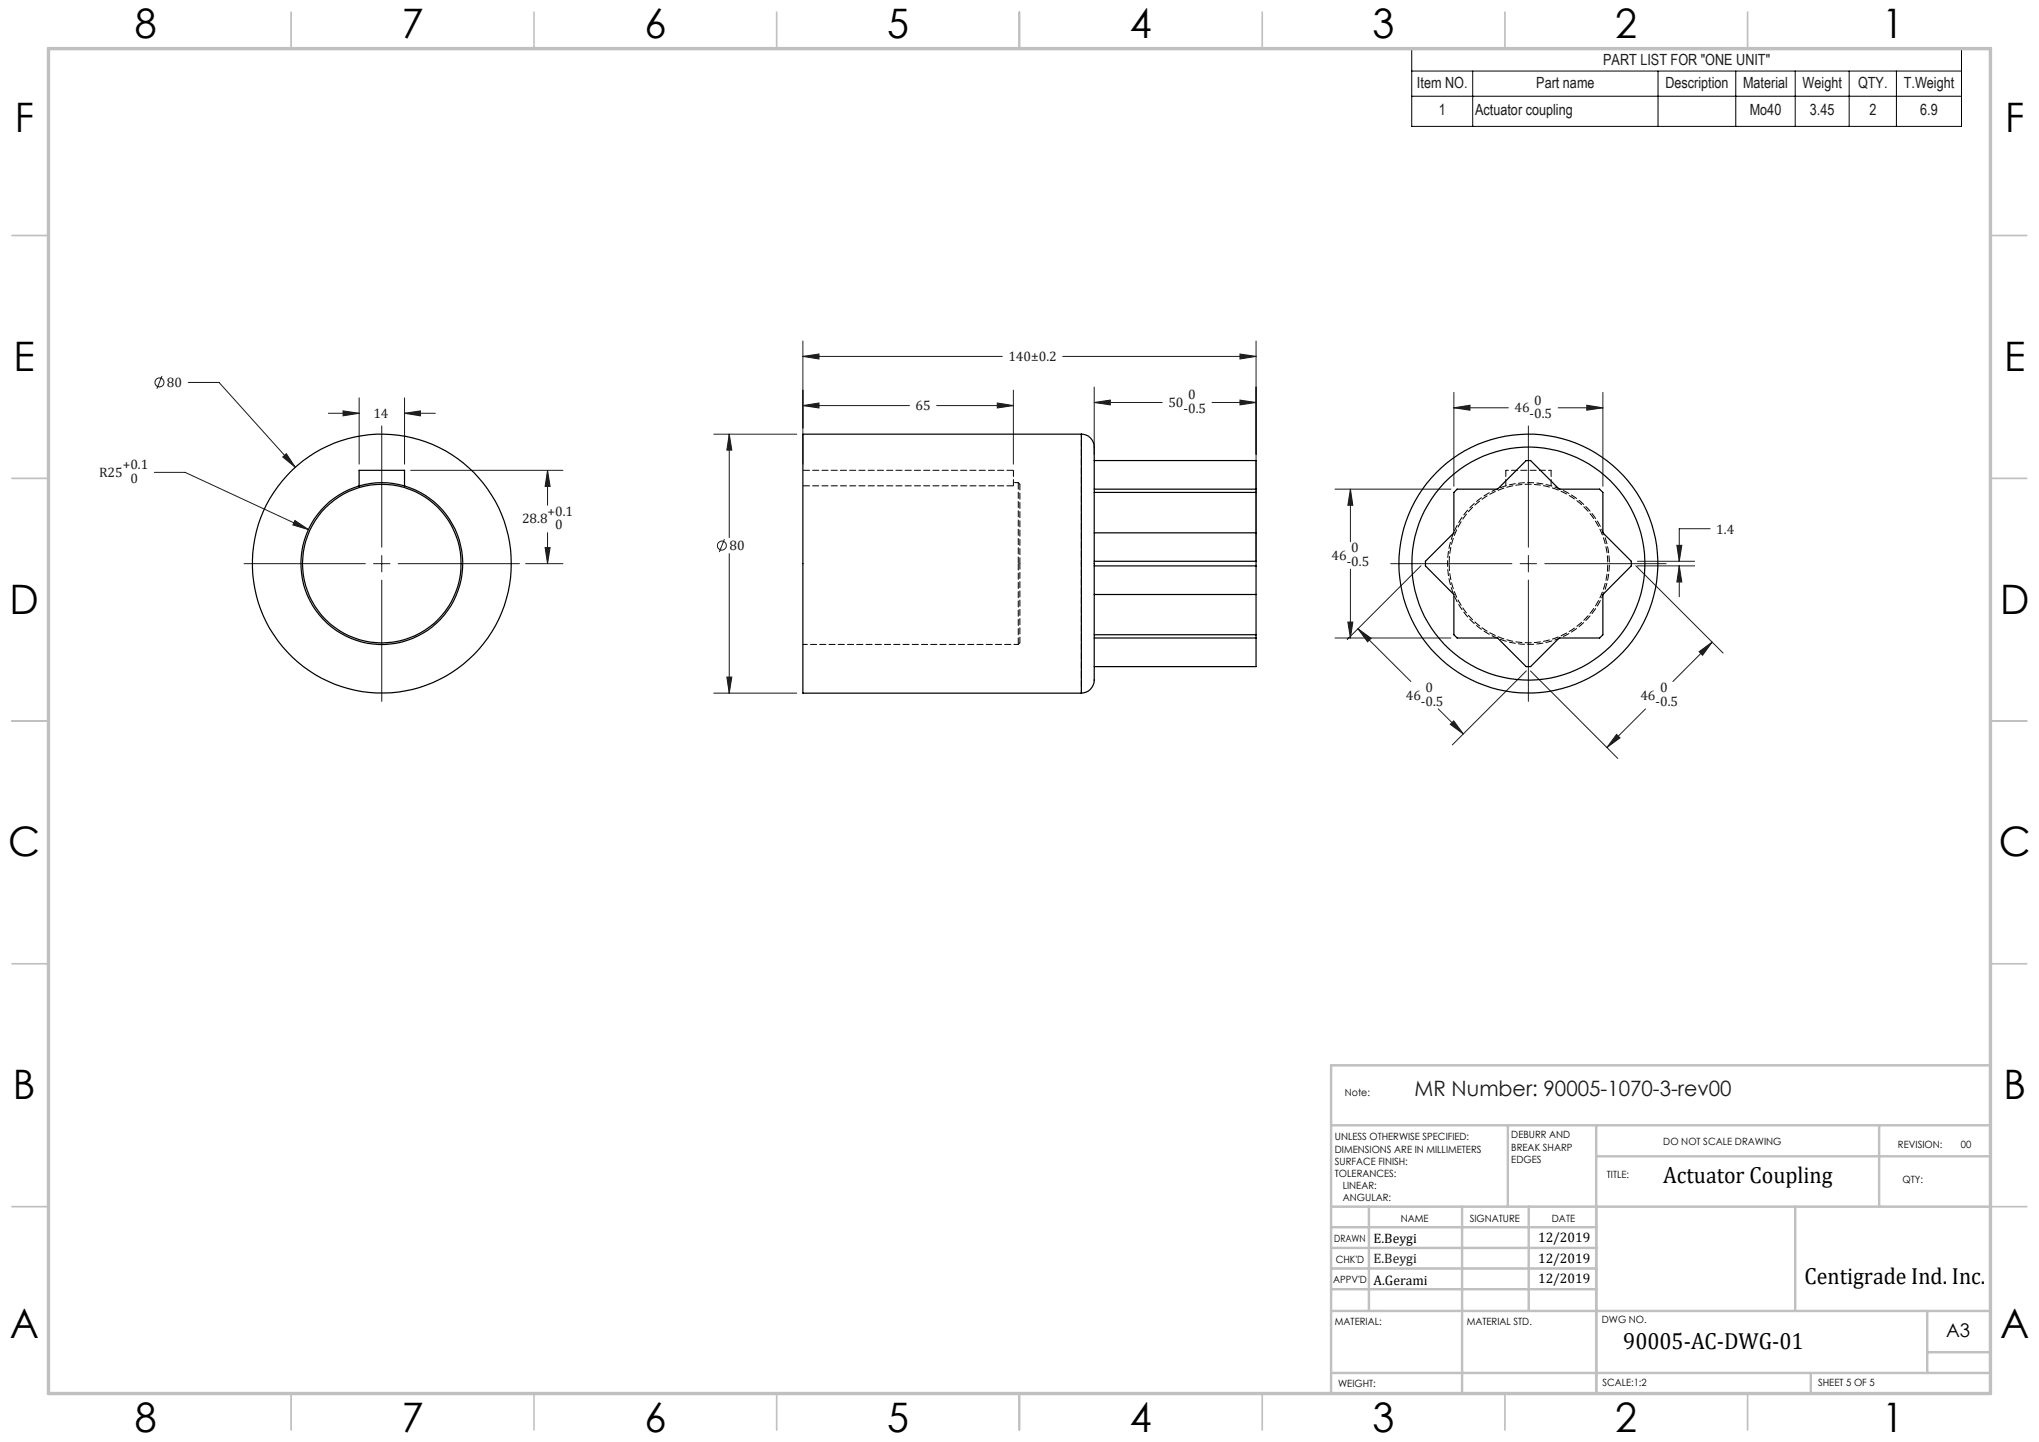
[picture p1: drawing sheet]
<svg xmlns="http://www.w3.org/2000/svg" width="420mm" height="297mm" viewBox="0 0 420 297" stroke-linecap="round" stroke-linejoin="round" font-family="sans-serif">
<g fill="none" stroke="#191924" stroke-width=".21">
<path d="M33.4 77.4l-1.1 2.7M38.8 78.8h6.3l15.7 17.4M165.4 73.4l3.3-.5v1zM165.4 70.2v25.4M165.4 73.4h41M218.9 73.4h39.8M225.4 79.7v13.9M255.4 72.9l3.3 .5-3.3 .5zM258.7 70.2v45.1M31.8 97.3h6.3l25.4 11.8M58.2 94.1l.8-.7 1.8 2.8zM67.6 85.1h6.4"/>
<path d="M70.7 84.6l3.3 .5-3.3 .6zM74 81.9v13.7M78.6 87.7v25M83.3 85.1l3.3-.5v1.1zM83.3 81.9v13.7M83.3 85.1h6.4M84.6 96.9h31.4M112.8 96.9l.5 3.3h-1zM112.8 96.9v7.2M147 89.4h17.1M150.2 89.4l.5 3.3h-1zM150.2 89.4v21.3"/>
<path d="M165.4 83.5l3.3-.5v1zM165.4 83.5h21.9M192.9 83.5h15.8M205.4 83l3.3 .5-3.3 .5zM208.7 80.4v15.2M225.4 82.9l3.3-.5v1zM225.4 82.9h14M249.7 82.9h9M255.4 82.4l3.3 .5-3.3 .5zM299.5 84l3.3-.5v1zM299.5 80.8v19.4M299.5 84h11.2"/>
<path d="M314.8 87.7v25M321 84h9.2M326.8 83.5l3.4 .5-3.4 .5zM330.2 80.8v19.4M50.3 116.1h24.9M60.7 107.2l2.8 1.9-3.2-1zM76.9 116.1h3.4M78.6 114.4v3.4M78.6 119.5v25M82 116.1h25M108.3 116.1h7.7M112.3 112.8h1l-.5 3.3z"/>
<path d="M112.8 109.7v6.4M149.2 111.1l-1 2.6M150.2 114v28.8M275 100.7h23.9M278.2 100.7l.5 3.4h-1.1zM278.2 100.7v10.9M278.2 117.2v14.2M286.5 116.1h24.9M292.7 116.5l-15.2 15.2M313.1 116.1h3.4M314.8 114.4v3.4M314.8 119.5v25"/>
<path d="M318.2 116.1h25M336.9 116.5l18 18M337.3 115.6h11.8M337.3 116.6h11.8M345.4 112.3h1l-.5 3.3zM345.9 116.6l.5 3.3h-1zM345.9 116.6v6.3M352.2 108.9h-6.3v6.7M149.7 139.4h1l-.5 3.4zM275 131.4h23.9M277.6 128.1h1.1l-.5 3.3zM279.7 129.5l2.7 2-.7 .7z"/>
<path d="M279.7 129.5l10.9 10.9M314.4 138.2l-15.2 15.2M315.2 138.2l18 18M350 134.2l2.7-1.9-2 2.7zM352.7 132.3l-8.1 8.1M147 142.8h17.1M296.3 146l5.1 5.2M298.7 149.2l.7-.7 2 2.7zM333 151.3l.7 .7-2.7 1.9zM338.9 146l-7.9 7.9"/>
<circle cx="32.8" cy="78.8" r=".93"/>
<circle cx="148.7" cy="112.4" r=".92"/>
</g>
<path d="M290.8 10h113.2v16h-113.2zM290.8 14.6h113.2M290.8 19.8h113.2M303.4 14.6v11.4M341.5 14.6v11.4M357.5 14.6v11.4M369.8 14.6v11.4M380.9 14.6v11.4M390.6 14.6v11.4" fill="none" stroke="#000" stroke-width=".21"/>
<g fill="none" stroke="#c0c0c0" stroke-width=".35">
<path d="M60 2.5v7.5M110 2.5v7.5M160 2.5v7.5M210 2.5v7.5M260 2.5v7.5M310 2.5v7.5M360 2.5v7.5M2.5 48.5h7.5M410 48.5h7.5M2.5 98.5h7.5M410 98.5h7.5M2.5 148.5h7.5"/>
<path d="M410 148.5h7.5M2.5 198.5h7.5M410 198.5h7.5M2.5 248.5h7.5M410 248.5h7.5M60 287v7.5M110 287v7.5M160 287v7.5M210 287v7.5M260 287v7.5M310 287v7.5M360 287v7.5"/>
</g>
<g fill="none" stroke="#c0c0c0" stroke-width=".5">
<path d="M410 219.4h-135.8v67.4M274.2 231.8h135.8M310.6 231.8v16.7M328.8 231.8v55.2M328.8 238.2h81.2M387.1 231.8v16.7M274.2 248.5h135.8M274.2 257h54.6M274.2 252.8h54.6M282 248.5v21.5M301.2 248.5v38.3M314.9 248.5v21.5"/>
<path d="M369.8 248.5v21.5M274.2 265.5h54.6M274.2 261.3h54.6M274.2 270h135.8M397 270v12.8M397 278.5h13M274.2 282.8h135.8M373 282.8v4.2"/>
</g>
<path d="M10 10h400v277h-400z" fill="none" stroke="#c0c0c0" stroke-width=".7"/>
<path d="M58.2 94.1l2.6 2.1-1.8-2.8zM60.7 107.2l-.4 .9 3.2 1zM83.3 85.1l3.3-.5v1.1zM70.7 84.6l3.3 .5-3.3 .6zM112.3 112.8h1l-.5 3.3zM112.8 96.9l.5 3.3h-1zM205.4 83l3.3 .5-3.3 .5zM165.4 83.5l3.3-.5v1zM225.4 82.9l3.3-.5v1zM255.4 82.4l3.3 .5-3.3 .5zM165.4 73.4l3.3-.5v1zM255.4 72.9l3.3 .5-3.3 .5zM150.2 89.4l.5 3.3h-1zM149.7 139.4h1l-.5 3.4zM299.5 84l3.3-.5v1zM326.8 83.5l3.4 .5-3.4 .5zM278.2 100.7l.5 3.4h-1.1zM277.6 128.1h1.1l-.5 3.3zM345.4 112.3h1l-.5 3.3zM345.9 116.6l.5 3.3h-1zM279.7 129.5l2.7 2-.7 .7zM298.7 149.2l.7-.7 2 2.7zM333 151.3l.7 .7-2.7 1.9zM350 134.2l2.7-1.9-2 2.7z" fill="#191924"/>
<g fill="none" stroke="#000" stroke-width=".25">
<path d="M222.7 89.4a2.91 2.91 0 0 1 2.7 3.6v46.2a2.95 2.95 0 0 1-2.7 3.6M222.7 89.4h-57.3v53.4h57.3M222.7 89.4v53.4M225.4 94.9h33.3v42.4h-33.3M74 100.1a16.7 16.7 0 0 0-8.9 25.6 16.7 16.7 0 0 0 27.1 0 16.7 16.7 0 0 0-8.9-25.6M74 100.1a16.6 16.6 0 0 1 9.3 0M74 100.1v-3.2h9.3v3.2M225.4 116.6h33.3M225.4 115.6h33.3M225.4 109.7h33.3M225.4 101.4h33.3M225.4 100.7h33.3"/>
<path d="M299.5 101.4l.6-.7h8.4l5.9-5.8h.9l5.9 5.8h8.3l.7 .7v8.3l5.8 5.9v1l-5.8 5.8v8.3l-.7 .7h-8.3l-5.9 5.9h-.9l-5.9-5.9h-8.4l-.6-.7v-8.3l-5.9-5.8v-1l5.9-5.9zM225.4 122.4h33.3M225.4 130.7h33.3M225.4 131.4h33.3"/>
<circle cx="78.6" cy="116.1" r="16.3"/>
<circle cx="78.6" cy="116.1" r="26.7"/>
<circle cx="314.8" cy="116.1" r="26.7"/>
<circle cx="314.8" cy="116.1" r="24"/>
</g>
<path d="M210.1 116.1v-16.4M210.1 132.4v-16.3" fill="none" stroke="#000" stroke-width=".21" stroke-dasharray="1.3 .6" stroke-dashoffset=".1"/>
<path d="M208.7 96.9h-43.3M209.7 99.4v16.7M165.4 100.1h43.3M209.7 116.1v16.6" fill="none" stroke="#000" stroke-width=".21" stroke-dasharray="1.3 .6" stroke-dashoffset="-.1"/>
<path d="M210.1 99.7l-.4-.3M319.5 96.9v3.2M208.7 100.1v-3.2M310.2 100.1v-3.2M209.7 132.7l.4-.3" fill="none" stroke="#000" stroke-width=".21" stroke-dasharray="1.3 .6"/>
<path d="M165.4 132.7h44.3" fill="none" stroke="#000" stroke-width=".21" stroke-dasharray="1.3 .6" stroke-dashoffset=".4"/>
<path d="M209.7 99.4h-1" fill="none" stroke="#000" stroke-width=".21" stroke-dasharray="1.3 .6" stroke-dashoffset=".5"/>
<path d="M222.7 89.4v53.3" fill="none" stroke="#000" stroke-width=".21" stroke-dasharray="1.3 .6" stroke-dashoffset=".6"/>
<path d="M298.5 116.1a16.3 16.3 0 0 1 24.2-14.4 16.3 16.3 0 0 1 1 28.1 16.3 16.3 0 0 1-25.2-12.6v-1.1" fill="none" stroke="#000" stroke-width=".21" stroke-dasharray="1.3 .6" stroke-dashoffset="-.2"/>
<path d="M310.2 96.9h9.3M298.2 116.1a16.7 16.7 0 0 0 24.6 14.6 16.7 16.7 0 0 0 1-28.7 16.7 16.7 0 0 0-25.6 12.9v1.2" fill="none" stroke="#000" stroke-width=".21" stroke-dasharray="1.3 .6" stroke-dashoffset=".7"/>
<g font-size="8.4">
<text x="27.7" y="7.9">8</text>
<text x="82.7" y="7.9">7</text>
<text x="132.7" y="7.9">6</text>
<text x="182.7" y="7.9">5</text>
<text x="232.7" y="7.9">4</text>
<text x="282.7" y="7.9">3</text>
<text x="332.7" y="7.9">2</text>
<text x="387.7" y="7.9">1</text>
<text x="3" y="27.1">F</text>
<text x="413" y="27.1">F</text>
<text x="2.8" y="76.4">E</text>
<text x="412.8" y="76.4">E</text>
<text x="2" y="126.4">D</text>
<text x="412" y="126.4">D</text>
<text x="1.7" y="176.4">C</text>
<text x="411.7" y="176.4">C</text>
<text x="2.7" y="226.4">B</text>
<text x="412.7" y="226.4">B</text>
<text x="2" y="275.6">A</text>
<text x="412" y="275.6">A</text>
<text x="27.7" y="294.9">8</text>
<text x="82.7" y="294.9">7</text>
<text x="132.7" y="294.9">6</text>
<text x="182.7" y="294.9">5</text>
<text x="232.7" y="294.9">4</text>
<text x="282.7" y="294.9">3</text>
<text x="332.7" y="294.9">2</text>
<text x="387.7" y="294.9">1</text>
</g>
<g font-size="4.8">
<text x="342.6" y="243.6">Actuator Coupling</text>
<text x="371.7" y="264.5">Centigrade Ind. Inc.</text>
<text x="334.4" y="277.9">90005-AC-DWG-01</text>
</g>
<text font-size="4.4" fill="#191924" x="291.4" y="225.8">MR Number: 90005-1070-3-rev00</text>
<text font-size="3.9" x="400.9" y="275.5">A3</text>
<g font-size="3.2" fill="#191924">
<text x="330.2" y="13.5">PART LIST FOR &quot;ONE UNIT&quot;</text>
<text x="291.9" y="18.1">Item NO.</text>
<text x="296.4" y="23.8">1</text>
<text x="303.9" y="23.8">Actuator coupling</text>
<text x="316.4" y="18.1">Part name</text>
<text x="343" y="18.1">Description</text>
<text x="359.1" y="18.1">Material</text>
<text x="360.4" y="23.8">Mo40</text>
<text x="371.3" y="18.1">Weight</text>
<text x="372.8" y="23.8">3.45</text>
<text x="382.7" y="18.1">QTY.</text>
<text x="385.1" y="23.8">2</text>
<text x="392.2" y="18.1">T.Weight</text>
<text x="395.6" y="23.8">6.9</text>
</g>
<g font-size="2.8" fill="#191924">
<text x="207.7" y="74.4">140±0.2</text>
<text x="34.4" y="79.8">80</text>
<text x="240.7" y="83.8">50</text>
<text x="244.7" y="82.2">0</text>
<text x="316" y="83.3">0</text>
<text x="76.9" y="86.1">14</text>
<text x="188.6" y="84.5">65</text>
<text x="243.8" y="85.1">-0.5</text>
<text x="311.9" y="84.9">46</text>
<text x="315.1" y="86.1">-0.5</text>
<text x="20.4" y="98.2">R25</text>
<text x="25.3" y="96.6">+0.1</text>
<text x="26.9" y="99.5">0</text>
<text x="107.5" y="107.8">28.8</text>
<text x="112.8" y="106.2">+0.1</text>
<text x="114.4" y="109">0</text>
<text x="150.2" y="113.4">80</text>
<text x="278.3" y="113.7">0</text>
<text x="353.5" y="109.9">1.4</text>
<text x="274.3" y="115.3">46</text>
<text x="277.4" y="116.6">-0.5</text>
<text x="293.6" y="142.5">0</text>
<text x="342" y="142.5">0</text>
<text x="289.6" y="144.1">46</text>
<text x="292.7" y="145.4">-0.5</text>
<text x="337.9" y="144.1">46</text>
<text x="341" y="145.4">-0.5</text>
<text x="282.9" y="260.1">E.Beygi</text>
</g>
<g font-size="2.8">
<text x="282.9" y="256">E.Beygi</text>
<text x="316.8" y="255.9">12/2019</text>
<text x="316.8" y="260.1">12/2019</text>
<text x="282.9" y="264.6">A.Gerami</text>
<text x="316.8" y="264.2">12/2019</text>
</g>
<g font-size="2.1">
<text x="277" y="225.8">Note:</text>
<text x="275" y="234.9">UNLESS OTHERWISE SPECIFIED:</text>
<text x="275" y="237.4">DIMENSIONS ARE IN MILLIMETERS</text>
<text x="275" y="239.9">SURFACE FINISH:</text>
<text x="311.3" y="234.5">DEBURR AND</text>
<text x="311.3" y="237">BREAK SHARP</text>
<text x="311.3" y="239.5">EDGES</text>
<text x="342.6" y="235.9">DO NOT SCALE DRAWING</text>
<text x="391" y="236.5">REVISION:</text>
<text x="403.9" y="236.5">00</text>
<text x="275" y="242.4">TOLERANCES:</text>
<text x="276.6" y="244.9">LINEAR:</text>
<text x="331" y="242.6">TITLE:</text>
<text x="391.9" y="243.6">QTY:</text>
<text x="276.6" y="247.4">ANGULAR:</text>
<text x="288.5" y="251.7">NAME</text>
<text x="302.7" y="251.6">SIGNATURE</text>
<text x="319.7" y="251.6">DATE</text>
<text x="274.8" y="255.8">DRAWN</text>
<text x="275.1" y="260.1">CHK'D</text>
<text x="274.6" y="264.2">APPV'D</text>
<text x="275" y="273">MATERIAL:</text>
<text x="302.1" y="273">MATERIAL STD.</text>
<text x="330" y="272.5">DWG NO.</text>
<text x="275.6" y="285.6">WEIGHT:</text>
<text x="330.1" y="285.6">SCALE:1:2</text>
<text x="374.5" y="285.6">SHEET 5 OF 5</text>
</g>
</svg>
